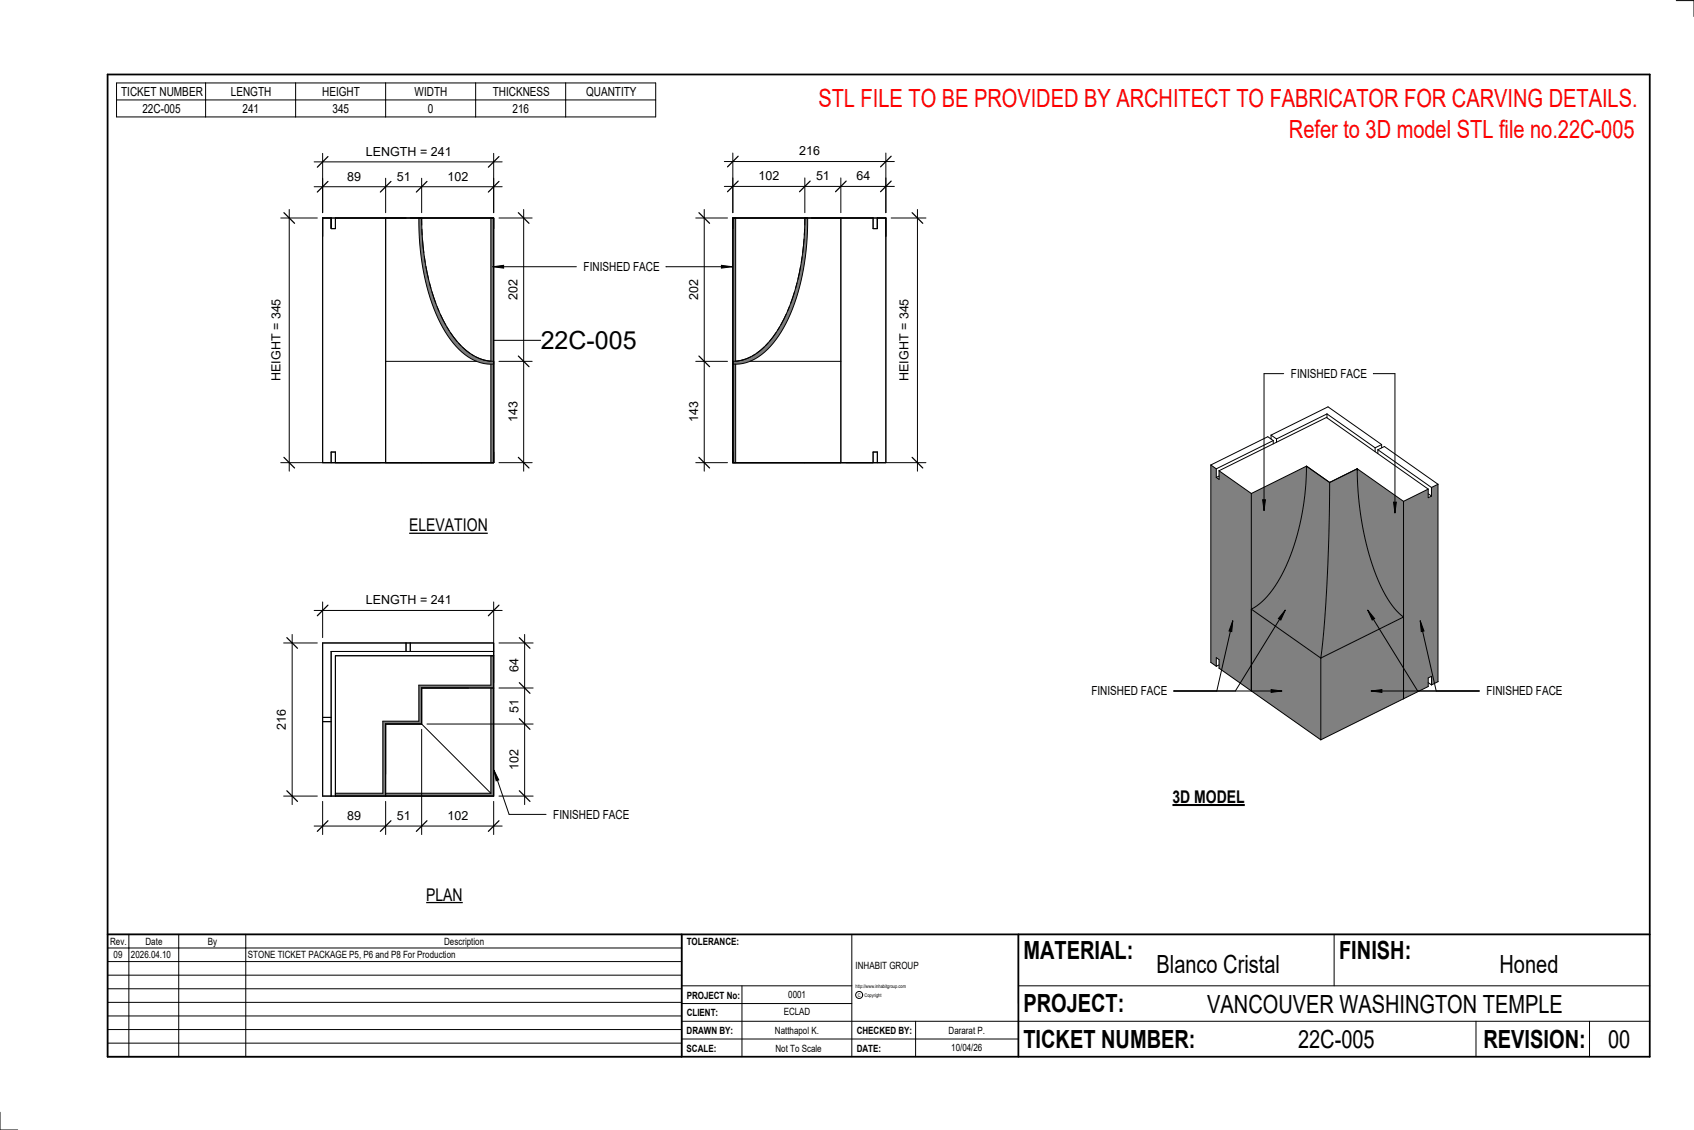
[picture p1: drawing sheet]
<svg xmlns="http://www.w3.org/2000/svg" width="914mm" height="610mm" viewBox="0 0 914 610" stroke-linecap="round" stroke-linejoin="round" font-family="sans-serif">
<g fill="#808080">
<path d="M713 355l45-22v44l-45 22z"/>
<path d="M718 260l15-7a147 147 0 0 0 16 70l4 5 5 5-45 22a708 708 0 0 0 5-95z"/>
<path d="M675 329l38 26v44l-38-26z"/>
<path d="M705 251l13 9a753 753 0 0 1-5 95l-38-26a53 53 0 0 0 22-29 139 139 0 0 0 8-49z"/>
<path d="M758 270l13-6v4h2v-5l3-2v107l-3 1v-4l-2 1v4l-13 7z"/>
<path d="M733 253l25 17v63a61 61 0 0 1-18-31 171 171 0 0 1-7-49z"/>
<path d="M675 266l30-15a121 121 0 0 1-18 67 33 33 0 0 1-12 11z"/>
<path d="M654 251l3 2v5l1 1v-5l17 12v107l-17-13v-4l-1-1v4l-3-2z"/>
</g>
<g fill="none" stroke="#000" stroke-width=".54">
<path d="M686 235l31-16 29 21M686 235l3 2M686 235v2M687 238l-30 15M687 238l-3-2-30 15M687 238v1M689 237v2M716 223l-27 14M716 223l26 19M716 223v2M746 240l-4 2M746 240v2"/>
<path d="M654 251v106l3 2M654 251l3 2M657 253v5M658 254l58-29 55 39M658 254l17 12M658 254v5l-1-1M658 257l-1 1M705 251a121 121 0 0 1-18 67 33 33 0 0 1-12 11l38 26M705 251l13 9M705 251l-30 15M733 253a147 147 0 0 0 16 70l4 5 5 5-45 22M733 253v1"/>
<path d="M733 253l-15 7M733 253l25 17M742 242v2M744 243l3-2 29 20M744 243l29 20M744 243v2M675 266v107M718 260l-1 22a746 746 0 0 1-4 73M758 270v107M771 264l-13 6M771 264v4h2M771 266l2 2"/>
<path d="M773 263v5M776 261l-3 2M776 261v107M657 359v-4l1 1v4l55 39M658 359h-1M713 355v44M771 368l2 1M773 369v-4l-2 1v4l-58 29M776 368h.1M776 368l-3 1"/>
</g>
<g fill="#7c7c7c">
<path d="M434 118h2a114 114 0 0 1-17 65 27 27 0 0 1-23 13v-1a31 31 0 0 0 24-18 119 119 0 0 0 14-59z"/>
<path d="M396 196v54h1v-54zM396 118v77h1v-77z"/>
</g>
<g fill="none" stroke="#000" stroke-width=".54">
<path d="M396 118h82v132h-82zM397 118v77l4-1M436 118a117 117 0 0 1-16 63 29 29 0 0 1-24 15M471 118v5h3v-5M433 139v3M434 129l-1 7M434 124v3M434 121v-3a112 112 0 0 1-17 64 28 28 0 0 1-21 13M429 157l-2 7M430 153l-1 2M432 144l-1 7M419 179l-4 5"/>
<path d="M421 176l-1 2M424 170l-3 5M426 165l-1 3M397 196v54M405 195h49M405 192l-4 2M408 191l-2 1M413 187l-5 4M415 185l-2 2M454 195v-77v132M471 250v-6h3v6"/>
</g>
<g fill="#7c7c7c">
<path d="M226 118h2a112 112 0 0 0 17 64 28 28 0 0 0 21 13v1a27 27 0 0 1-23-13 110 110 0 0 1-17-62z"/>
<path d="M265 196v54h1v-54zM265 118v77h1v-77z"/>
</g>
<g fill="none" stroke="#000" stroke-width=".54">
<path d="M174 118h92v132h-92zM179 118v5h2v-5M226 118a117 117 0 0 0 16 63 29 29 0 0 0 24 15M265 118v77h-1M228 121v-3a112 112 0 0 0 17 64 28 28 0 0 0 21 13M228 124v3M228 129l1 7M229 139l1 3M230 144l1 7M232 153l1 2M233 157l2 7M236 165l1 3"/>
<path d="M238 170l3 5M241 176l1 2M243 179l4 5M247 185l2 2M250 187l4 4M254 191l2 1M257 192l6 3M257 195h-49v-77v132M265 196v54M179 250v-6h2v6"/>
</g>
<g fill="#7c7c7c">
<path d="M208 428h57v-57h1v58h-58z"/>
<path d="M207 389h19v-19h39v-16h1v17h-38v20h-20v38h-27v-1h26z"/>
</g>
<g fill="none" stroke="#000" stroke-width=".54">
<path d="M396 96v19M434 96v19M454 96v19M478 96v19M391 101h92M174 347h92v82h-92zM219 347v4M221 347v4M265 354v16h-39v19h-19v39h-26M266 354h-85v75M266 351h-87v78M228 371h37"/>
<path d="M228 371v20M228 371h38M265 371v57M174 389h5M174 387h5M208 391v37M208 391h20M208 391v38M228 391l37 37M208 428h57"/>
</g>
<path d="M398 98l-5 5M437 98l-5 5M457 98l-6 5M481 98l-6 5" fill="none" stroke="#000" stroke-width=".67"/>
<g fill="#fff">
<path d="M409 91h11v8h-11z"/>
<path d="M440 91h8v8h-8z"/>
<path d="M462 91h8v8h-8z"/>
</g>
<path d="M391 87h92M396 83v32M478 83v32" fill="none" stroke="#000" stroke-width=".54"/>
<path d="M398 84l-5 6M481 84l-6 6" fill="none" stroke="#000" stroke-width=".67"/>
<path d="M431 78h11v7h-11z" fill="#fff"/>
<path d="M376 118h17M380 113v141M376 195h17M376 250h17" fill="none" stroke="#000" stroke-width=".54"/>
<path d="M377 115l6 5M377 192l6 6M377 247l6 5" fill="none" stroke="#000" stroke-width=".67"/>
<g fill="#fff">
<path d="M371 151h7v11h-7z"/>
<path d="M371 217h7v11h-7z"/>
</g>
<path d="M481 118h19M495 113v141M457 250h43" fill="none" stroke="#000" stroke-width=".54"/>
<path d="M492 115l6 5M492 247l6 5" fill="none" stroke="#000" stroke-width=".67"/>
<path d="M484 161h8v45h-8z" fill="#fff"/>
<path d="M266 184h26" fill="none" stroke="#000" stroke-width=".54"/>
<path d="M292 176h52v15h-52z" fill="#fff"/>
<path d="M174 96v19M208 96v19M228 96v19M266 96v19M170 101h101" fill="none" stroke="#000" stroke-width=".54"/>
<path d="M177 98l-6 6M211 98l-6 6M230 98l-5 6M269 98l-5 6" fill="none" stroke="#000" stroke-width=".67"/>
<g fill="#fff">
<path d="M187 91h8v8h-8z"/>
<path d="M214 91h8v8h-8z"/>
<path d="M242 91h11v8h-11z"/>
</g>
<path d="M170 87h101M174 83v32M266 83v32" fill="none" stroke="#000" stroke-width=".54"/>
<path d="M177 84l-6 6M269 84l-5 6" fill="none" stroke="#000" stroke-width=".67"/>
<path d="M197 78h46v7h-46z" fill="#fff"/>
<path d="M269 118h18M283 113v141M269 195h18M269 250h18" fill="none" stroke="#000" stroke-width=".54"/>
<path d="M280 115l6 5M280 192l6 6M280 247l6 5" fill="none" stroke="#000" stroke-width=".67"/>
<g fill="#fff">
<path d="M273 217h8v11h-8z"/>
<path d="M273 151h8v11h-8z"/>
</g>
<path d="M152 118h19M156 113v141M152 250h53" fill="none" stroke="#000" stroke-width=".54"/>
<path d="M153 115l6 5M153 247l6 5" fill="none" stroke="#000" stroke-width=".67"/>
<path d="M145 161h8v45h-8z" fill="#fff"/>
<path d="M269 347h19M283 342v92M269 371h19M230 391h58M269 429h19" fill="none" stroke="#000" stroke-width=".54"/>
<path d="M280 344l6 6M280 368l6 6M280 388l6 5M280 427l6 5" fill="none" stroke="#000" stroke-width=".67"/>
<g fill="#fff">
<path d="M274 405h7v11h-7z"/>
<path d="M274 377h7v8h-7z"/>
<path d="M274 355h7v8h-7z"/>
</g>
<path d="M153 347h18M158 342v92M153 429h18" fill="none" stroke="#000" stroke-width=".54"/>
<path d="M155 344l6 6M155 427l6 5" fill="none" stroke="#000" stroke-width=".67"/>
<path d="M148 383h8v11h-8z" fill="#fff"/>
<path d="M170 329h101M174 325v19M266 325v43" fill="none" stroke="#000" stroke-width=".54"/>
<path d="M177 326l-6 6M269 326l-5 6" fill="none" stroke="#000" stroke-width=".67"/>
<path d="M197 320h46v7h-46z" fill="#fff"/>
<path d="M228 393v57M174 432v18M208 432v18M266 432v18M170 446h101" fill="none" stroke="#000" stroke-width=".54"/>
<path d="M177 443l-6 5M211 443l-6 5M230 443l-5 5M269 443l-5 5" fill="none" stroke="#000" stroke-width=".67"/>
<g fill="#fff">
<path d="M187 436h8v8h-8z"/>
<path d="M214 436h8v8h-8z"/>
<path d="M242 436h11v8h-11z"/>
</g>
<g fill="none" stroke="#000" stroke-width=".54">
<path d="M905 0h9v9M460 504v66M720 504v28M891 504h-341v37M368 532h92M401 532v38M550 532h341M368 551h523M368 541h92M494 551v19M797 551v19M858 551v19"/>
<path d="M368 561h182M0 600v10h10"/>
<circle cx="464" cy="537" r="1.9"/>
</g>
<path d="M58 40h833v530h-833zM58 504h833M368 504v66M550 504v66" fill="none" stroke="#000" stroke-width=".96"/>
<g fill="#fff">
<path d="M652 534h192v15h-192z"/>
<path d="M513 562h17v6h-17z"/>
<path d="M425 533h10v6h-10z"/>
<path d="M423 543h15v6h-15z"/>
<path d="M418 553h24v6h-24z"/>
<path d="M624 513h68v15h-68z"/>
<path d="M809 513h33v15h-33z"/>
<path d="M512 553h20v6h-20z"/>
<path d="M701 553h41v15h-41z"/>
<path d="M442 45h443v16h-443z"/>
<path d="M868 553h12v15h-12z"/>
<path d="M61 512h5v6h-5z"/>
</g>
<path d="M58 504h310v66h-310zM58 519h310M58 511h310M70 504v66M96 504v66M133 504v66M58 533h310M58 526h310M58 555h310M58 548h310M58 541h310M58 563h310" fill="none" stroke="#000" stroke-width=".54"/>
<path d="M221 278h42v11h-42z" fill="#fff"/>
<path d="M221 288h42" fill="none" stroke="#000" stroke-width=".69" stroke-linecap="butt"/>
<path d="M230 477h20v11h-20z" fill="#fff"/>
<path d="M230 487h20" fill="none" stroke="#000" stroke-width=".69" stroke-linecap="butt"/>
<path d="M633 424h39v12h-39z" fill="#fff"/>
<path d="M633 434h39" fill="none" stroke="#000" stroke-width="1.1" stroke-linecap="butt"/>
<path d="M696 62h188v15h-188z" fill="#fff"/>
<path d="M267 416l2 5h-1z" fill="#000"/>
<path d="M267 416l2 5h-1zM267 416l8 23h20" fill="none" stroke="#000" stroke-width=".54"/>
<path d="M299 436h40v7h-40z" fill="#fff"/>
<path d="M266 144l6-1v2zM266 144h45M359 144h36M389 143l6 1-6 1z" fill="none" stroke="#000" stroke-width=".54"/>
<path d="M266 144l6-1v2zM389 143l6 1-6 1z" fill="#000"/>
<path d="M315 140h41v8h-41z" fill="#fff"/>
<g fill="none" stroke="#000" stroke-width=".54">
<path d="M63 45h291v18h-291zM63 54h291M111 45v18M160 45v18M208 45v18M257 45v18M305 45v18M665 335v6l-2-1zM665 335l-8 38M694 329l-3 5h-1zM694 329l-27 44M634 373h58"/>
<path d="M686 372l6 1-6 1z"/>
</g>
<path d="M665 335v6l-2-1zM694 329l-3 5h-1zM686 372l6 1-6 1z" fill="#000"/>
<path d="M589 369h41v8h-41z" fill="#fff"/>
<path d="M693 202h-11v73M741 202h12v75M682 270h1l-1 5zM752 271h2l-1 6z" fill="none" stroke="#000" stroke-width=".54"/>
<path d="M682 270h1l-1 5zM752 271h2l-1 6z" fill="#000"/>
<path d="M697 198h40v7h-40z" fill="#fff"/>
<path d="M738 329l4 5h-1zM767 335l2 5-2 1zM740 373l6-1v2z" fill="#000"/>
<path d="M738 329l4 5h-1zM738 329l27 44M767 335l2 5-2 1zM767 335l8 38M740 373l6-1v2zM740 373h58" fill="none" stroke="#000" stroke-width=".54"/>
<path d="M802 369h41v8h-41z" fill="#fff"/>
<g font-size="13.5" fill="#f00">
<text x="442" y="58">STL FILE TO BE PROVIDED BY ARCHITECT TO FABRICATOR FOR CARVING DETAILS.</text>
<text x="696" y="75">Refer to 3D model STL file no.22C-005</text>
</g>
<g font-size="13.5">
<text x="292" y="188">22C-005</text>
<text x="552" y="517">MATERIAL:</text>
<text x="723" y="517">FINISH:</text>
<text x="624" y="525">Blanco Cristal</text>
<text x="809" y="525">Honed</text>
<text x="552" y="546">PROJECT:</text>
<text x="652" y="546">VANCOUVER WASHINGTON TEMPLE</text>
<text x="552" y="565">TICKET NUMBER:</text>
<text x="701" y="565">22C-005</text>
<text x="801" y="565">REVISION:</text>
<text x="868" y="565">00</text>
</g>
<g font-size="9.4">
<text x="221" y="287">ELEVATION</text>
<text x="633" y="433">3D MODEL</text>
<text x="230" y="486">PLAN</text>
</g>
<g font-size="6.7">
<text x="65" y="52">TICKET NUMBER</text>
<text x="125" y="52">LENGTH</text>
<text x="174" y="52">HEIGHT</text>
<text x="224" y="52">WIDTH</text>
<text x="266" y="52">THICKNESS</text>
<text x="316" y="52">QUANTITY</text>
<text x="77" y="61">22C-005</text>
<text x="131" y="61">241</text>
<text x="179" y="61">345</text>
<text x="231" y="61">0</text>
<text x="277" y="61">216</text>
<text x="197" y="84">LENGTH = 241</text>
<text x="431" y="84">216</text>
<text x="187" y="97">89</text>
<text x="214" y="97">51</text>
<text x="242" y="97">102</text>
<text x="409" y="97">102</text>
<text x="440" y="97">51</text>
<text x="462" y="97">64</text>
<text x="315" y="146">FINISHED FACE</text>
<text x="279" y="162" transform="rotate(-90 279 162)">202</text>
<text x="377" y="162" transform="rotate(-90 377 162)">202</text>
<text x="697" y="204">FINISHED FACE</text>
<text x="151" y="206" transform="rotate(-90 151 206)">HEIGHT = 345</text>
<text x="490" y="206" transform="rotate(-90 490 206)">HEIGHT = 345</text>
<text x="279" y="228" transform="rotate(-90 279 228)">143</text>
<text x="377" y="228" transform="rotate(-90 377 228)">143</text>
<text x="197" y="326">LENGTH = 241</text>
<text x="280" y="363" transform="rotate(-90 280 363)">64</text>
<text x="589" y="375">FINISHED FACE</text>
<text x="802" y="375">FINISHED FACE</text>
<text x="280" y="385" transform="rotate(-90 280 385)">51</text>
<text x="154" y="394" transform="rotate(-90 154 394)">216</text>
<text x="280" y="416" transform="rotate(-90 280 416)">102</text>
<text x="187" y="442">89</text>
<text x="214" y="442">51</text>
<text x="242" y="442">102</text>
<text x="299" y="442">FINISHED FACE</text>
</g>
<g font-size="5.4">
<text x="59" y="510">Rev.</text>
<text x="79" y="510">Date</text>
<text x="112" y="510">By</text>
<text x="240" y="510">Description</text>
<text x="371" y="510">TOLERANCE:</text>
<text x="61" y="517">09</text>
<text x="71" y="517">2026.04.10</text>
<text x="134" y="517">STONE TICKET PACKAGE P5, P6 and P8 For Production</text>
<text x="462" y="523">INHABIT GROUP</text>
<text x="371" y="539">PROJECT No:</text>
<text x="425" y="538">0001</text>
<text x="371" y="548">CLIENT:</text>
<text x="423" y="548">ECLAD</text>
<text x="371" y="558">DRAWN BY:</text>
<text x="418" y="558">Natthapol K.</text>
<text x="462" y="558">CHECKED BY:</text>
<text x="512" y="558">Dararat P.</text>
<text x="371" y="567">SCALE:</text>
<text x="419" y="567">Not To Scale</text>
<text x="462" y="567">DATE:</text>
<text x="513" y="567">10/04/26</text>
</g>
<g font-size="2.7">
<text x="462" y="533">http://www.inhabitgroup.com</text>
<text x="463" y="538">C</text>
<text x="467" y="538">Copyright</text>
</g>
</svg>
